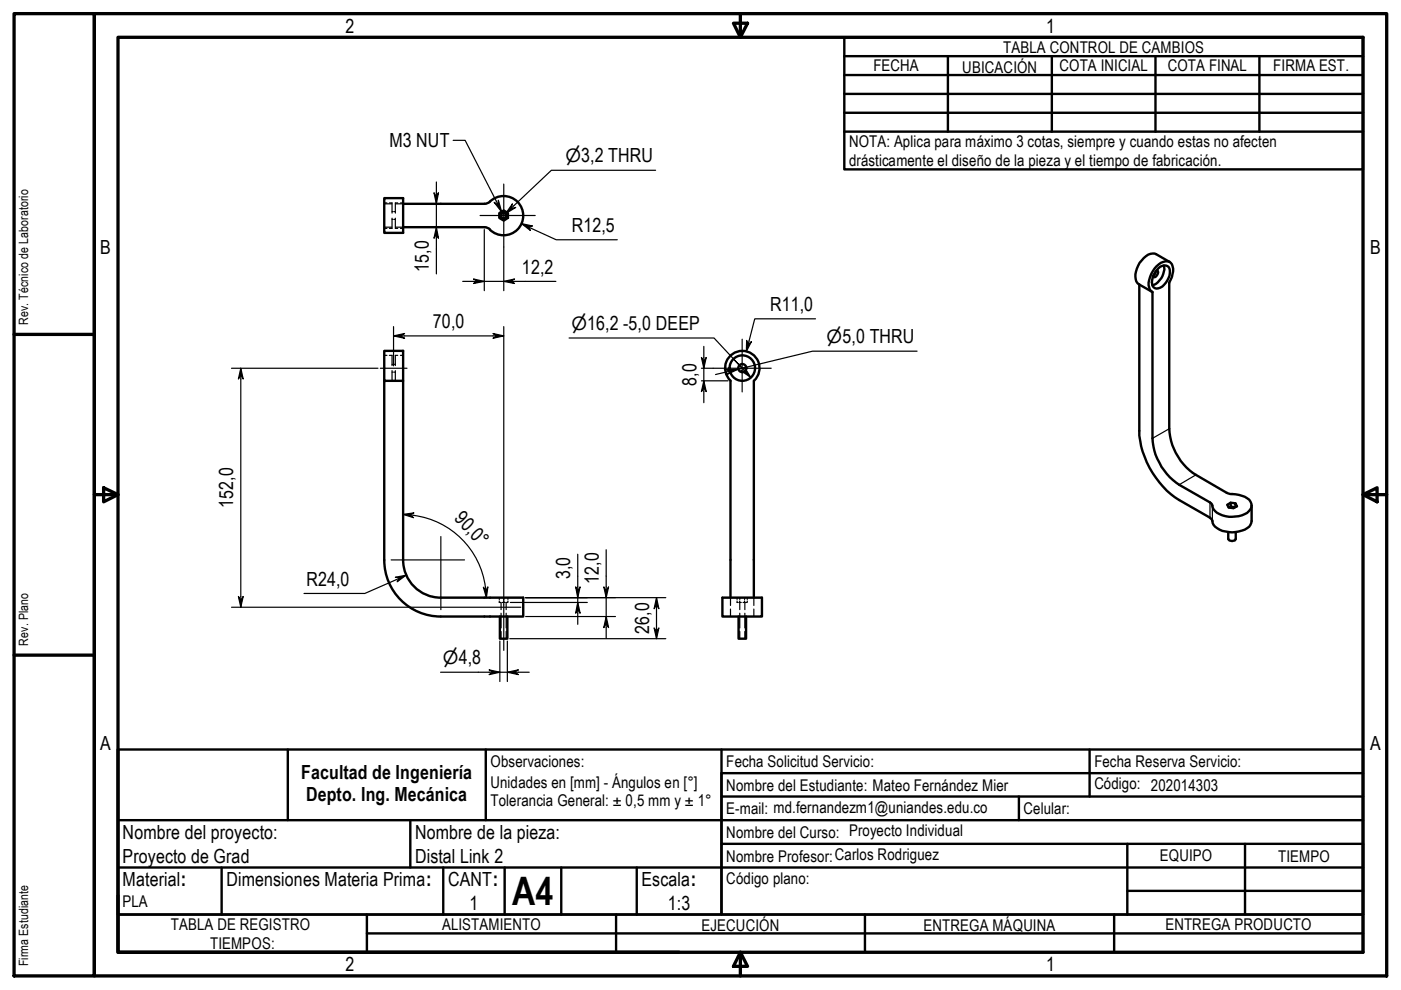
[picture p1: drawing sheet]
<svg xmlns="http://www.w3.org/2000/svg" width="297mm" height="210mm" viewBox="0 0 297 210" stroke-linecap="round" stroke-linejoin="round" font-family="sans-serif">
<!-- layer: Hidden (ISO) -->
<g fill="none" stroke="#000" stroke-width=".25">
<path d="M81.5 48.4h.5M81.5 43h.5M81.5 48.2h1.6M81.5 43.2h1.6M82.5 43h.6v2.2M83.1 46.3v2.1h-.6M83.1 44.9h.3M83.1 46.5h.3M83.6 44.9h.2M83.6 46.5h.2M83.8 46.3v2.1h.5M83.9 48.2h1.6"/>
<path d="M83.9 43.2h1.6M84.3 43h-.5v2.2M84.9 48.4h.6M84.9 43h.6M106.3 46.3a.81 .81 0 0 1-.1-1.2 .81 .81 0 0 1 1.2 0 .81 .81 0 0 1-.1 1.2M81.5 75.3h.5M82.5 75.3h.6v2.2M83.1 78.6v2.1h-.6M83.1 77.3h.3M83.1 78.9h.3M83.6 77.3h.2M83.6 78.9h.2"/>
<path d="M83.8 78.6v2.1h.5M84.3 75.3h-.5v2.2M84.9 75.3h.6M81.5 80.7h.5M84.9 80.7h.6M105.9 126.7v.4M105.9 127.4v.3h.3M106.2 127.7v1.6M106.2 130v3.1M106.2 133.9v1.5M106.8 127.4v.3h-.3M106.8 126.7v.4"/>
<path d="M106.8 127.7h.3M107.3 127.7v1.6M107.3 130v3.1M107.3 133.9v1.5M107.7 127.4v.3h-.3M107.7 126.7v.4M154.9 126.7v1.7M154.9 129.1v1.6M156.3 127.4v.3h.2M156.3 126.7v.4M156.8 127.4v.3h-.1M156.8 126.7v.4"/>
<path d="M156.8 130v3.1M156.8 133.9v1.5M157.2 127.7h-.4v1.6M157.5 127.7h.6M157.9 126.7v.4M157.9 127.4v.3M157.9 127.7v1.6M157.9 130v3.1M157.9 133.9v1.5M158.4 127.4v.3h-.2M158.4 126.7v.4M159.8 126.7v1.7"/>
<path d="M159.8 129.1v1.6"/>
</g>
<!-- layer: Visible (ISO) -->
<g fill="none" stroke="#000" stroke-width=".51">
<path d="M81.5 42h4v7.4h-4zM85.5 48.2h17.2M85.5 43.2h17.2M102.7 48.2l.6 .1 .6 .3M103.9 42.8a4.2 4.2 0 0 1 5.8 0 4.2 4.2 0 0 1 0 5.9 4.2 4.2 0 0 1-5.8 0M103.9 42.7l-.6 .4-.6 .1M105.9 45.2l.9-.6 .9 .6v1l-.9 .6-.9-.6zM245 57.5l-.1 .5-.4 .4M245.2 56.5a2.89 2.89 0 0 1 2.7-1 2.28 2.28 0 0 1 .7 2.6l-.1 .6-.6 1.2v31a12.3 12.3 0 0 0 5.7 9.8l6.5 3.8 .8 .2a5.3 5.3 0 0 1 4.2 1.6 1.73 1.73 0 0 1-.7 2.4 6.2 6.2 0 0 1-6.8-.3l-.5-.8a1.1 1.1 0 0 0-.6-1.1l-6.5-3.7a12.5 12.5 0 0 1-5.7-9.9v-31a2.58 2.58 0 0 1-.5-3.2l.6-1.2zM245.2 57.3a.85 .85 0 0 1 .2 1 .85 .85 0 0 1-.8 .5l-.2-.2M245.6 56.9a1.41 1.41 0 0 1 2.4 .1 3.9 3.9 0 0 1-2.4 4.1 1.09 1.09 0 0 1-1.4-1.2 4.3 4.3 0 0 1 1.4-3zM246.8 56.3a3.8 3.8 0 0 1-2.5 4.2"/>
<path d="M248 55.5l-2.9-1.6a2.58 2.58 0 0 0-3 1.3 4.3 4.3 0 0 0-.9 4.8l3.1 1.9M81.5 74.4h4v6.3h-4zM241.6 60.3v31a18.6 18.6 0 0 0 8.4 14.7l6.5 3.8a1.12 1.12 0 0 1 .6 1.1 3.9 3.9 0 0 0 3.4 1.9 5.2 5.2 0 0 0 4.6-1.5l.3-.8v-3.3M81.5 80.7v38a12 12 0 0 0 11.9 12h17.5v-4h-17.4a8 8 0 0 1-8-8v-38M159.8 80.7v46M159.9 80.7a3.7 3.7 0 0 0 .1-5.2 3.7 3.7 0 0 0-5.2 0 3.7 3.7 0 0 0 .1 5.2v46M260.4 112.8v1.5a.93 .93 0 0 0 1.6 0v-1.5M260.9 106.6l-.7 .4 .3 .6 1 .1 .8-.3-.4-.7v.8M260.9 107.4l-.4 .2M261 107.7h.6M261.9 106.7l-1-.1v.8l1 .1M106 130.7v4.7h1.6v-4.7"/>
<path d="M153.2 126.7h8.3v4h-8.3zM156.6 130.7v4.7h1.6v-4.7"/>
<circle cx="106.8" cy="45.7" r=".54"/>
<circle cx="157.4" cy="78" r=".86"/>
<circle cx="157.4" cy="78" r="2.7"/>
</g>
<!-- layer: Visible Narrow (ISO) -->
<path d="M247.9 90.9l-3.6 2M253.6 100.7l-3.6 2.1M256.5 106.5v3.3M257 107.2v3.3" fill="none" stroke="#000" stroke-width=".25"/>
<!-- layer: Title (ISO) -->
<g fill="none" stroke="#000" stroke-width=".51">
<path d="M179 7.9h110v28h-110zM179 19.9h110M179 15.9h110M179 11.9h110M201 11.9v16M223 11.9v16M245 11.9v16M267 11.9v16M179 23.9h110M179 27.9h110M25 158.9h264v35h-136v-30h136M25 158.9v35h128v-35"/>
<path d="M25 158.9v35M61 158.9v15M103 158.9v15M231 158.9v10M25 173.9h264M87 173.9v10M153 178.9h136v15M153 168.9h136M216 168.9v5M239 178.9v15M264 178.9v15M25 193.9h264v8h-264z"/>
<path d="M25 183.9h264M47 183.9v10M77.8 193.9v8M77.8 197.9h211.2M94 183.9v10M107 183.9v10M119 183.9v10M130.6 193.9v8M135 183.9v10M183.4 193.9v8M236.2 193.9v8M239 188.9h50"/>
</g>
<!-- layer: Border (ISO) -->
<g fill="none" stroke="#000" stroke-width=".7">
<path d="M3 2.9h17v204h-17zM20 2.9h274v204h-274zM25 7.9h264v194h-264zM155.5 4.9h3l-1.5 3zM157 2.9v5M3 70.9h17M20 104.9h5M22 103.4l3 1.5-3 1.5zM289 104.9l3-1.5v3zM289 104.9h5M3 138.9h17M25 189.9v12h119"/>
<path d="M157 201.9l1.5 3h-3zM157 201.9v5"/>
</g>
<!-- layer: Center Mark (ISO) -->
<path d="M106.8 39v13.4M101.8 45.7h11.7M151.2 78.1h12.3M157.4 71.9v11.2M82.9 118.7h15.6M93.5 113.8v15.5" fill="none" stroke="#000" stroke-width=".25"/>
<!-- layer: Symbol (ISO) -->
<path d="M96.1 29.8h2.5l7.8 15.1M139 36.1h-22.1l-9.7 9.2M104.8 42.9l.8 .6 .1-1 .7 2.4zM108.6 43.2l-.3 1 1-.2-2.1 1.3zM120.6 71.7h30.8l6.1 6.5-2-2.1M154 78.4l2.5-.1-2.3 1 .7-.7zM156.5 78.3l-4.8 1.1M157.1 78.6l1 .2-.2-.9 1.3 2.1zM157.5 78.2l1.7 1.8M158.2 77.9l-1.7 .4M194.4 74.5h-22.1l-15.8 3.8" fill="none" stroke="#000" stroke-width=".25"/>
<g fill="#000">
<path d="M104.8 42.9l.8 .6 .1-1 .7 2.4z" fill-rule="evenodd"/>
<path d="M108.6 43.2l-.3 1 1-.2-2.1 1.3z" fill-rule="evenodd"/>
<path d="M154 78.4l2.5-.1-2.3 1 .7-.7z" fill-rule="evenodd"/>
<path d="M157.1 78.6l1 .2-.2-.9 1.3 2.1z" fill-rule="evenodd"/>
</g>
<!-- layer: Dimension (ISO) -->
<g fill="none" stroke="#000" stroke-width=".25">
<path d="M92.5 38.6v19.5M90.5 43.2h2.5M90.5 48.2h2.5M92 40.9l.5 .8 .5-.8-.5 2.3zM92.5 48.2l.5 2.3-.5-.8-.5 .8zM98.1 59.7h19.8M100.4 59.2l2.3 .5-2.3 .4 .8-.4zM102.7 48.7v12.9M106.8 59.7l2.3-.5-.8 .5 .8 .4zM106.8 52.4v9.2M110.6 47.4l2.3 .5-.9 .1 .5 .9zM110.6 47.4l7.3 3.4h13"/>
<path d="M49.1 78.1h31M51.1 78.1l.5 2.3-.5-.9-.6 .9zM51.1 78.1v50.6M83.4 71.2l2.4-.5-.8 .5 .8 .5zM83.4 71.2h23.4M83.4 69.3v8.3M104.5 70.7l2.3 .5-2.3 .5 .8-.5zM106.8 69.3v58.9M148.7 75.8l.5 .8 .5-.8-.5 2.3zM148.7 78.1h2.5M149.2 73.4v12M158.3 72.2l.3 .9 .7-.7-1.1 2.1z"/>
<path d="M172.9 67.6h-12.9l-1.8 6.9M148.7 80.7h5.7M149.2 80.7l.5 2.3-.5-.7-.5 .7zM85.5 109.1l2.3-.4-.9 .5 .8 .6zM85.5 109.1l2.3 .2M87.7 109.3a17.7 17.7 0 0 1 15.4 17.4M122.5 117.5v14.9M128.5 116.6v18.8M49.1 128.7h44.2M50.5 126.5l.6 .7 .5-.7-.5 2.2zM83.8 122.4l2.3-.4-1.9 1.4 .6-.9zM86.1 122l-8.8 3.8h-12.8"/>
<path d="M93.5 128.7h13.2M102.5 124.5l.5 .8 .4-.9-.3 2.3zM106 135.9v8.6M106.9 128.7h3.5M107.6 135.9v8.6M108.1 135.4h33.1M108.2 127.7h16.3M111.4 126.7h29.8M111.4 130.7h19.1M122 124.4l.5 .9 .5-.9-.5 2.3zM122.5 127.7l.5 2.3-.5-.7-.5 .7zM128 124.4l.5 .9 .5-.9-.5 2.3z"/>
<path d="M128.5 130.7l.5 2.4-.5-.9-.5 .9zM138.7 133.1l.5 .8 .5-.8-.5 2.3zM139.2 126.7l.5 2.4-.5-.9-.5 .9zM139.2 126.7v8.7M93.4 142.5h18.8M103.7 142l2.3 .5-2.3 .5 .8-.5zM107.6 142.5l2.3-.5-.8 .5 .8 .5z"/>
</g>
<g fill="#000">
<path d="M92 40.9l.5 .8 .5-.8-.5 2.3z" fill-rule="evenodd"/>
<path d="M92.5 48.2l.5 2.3-.5-.8-.5 .8z" fill-rule="evenodd"/>
<path d="M100.4 59.2l2.3 .5-2.3 .4 .8-.4z" fill-rule="evenodd"/>
<path d="M106.8 59.7l2.3-.5-.8 .5 .8 .4z" fill-rule="evenodd"/>
<path d="M110.6 47.4l2.3 .5-.9 .1 .5 .9z" fill-rule="evenodd"/>
<path d="M51.1 78.1l.5 2.3-.5-.9-.6 .9z" fill-rule="evenodd"/>
<path d="M83.4 71.2l2.4-.5-.8 .5 .8 .5z" fill-rule="evenodd"/>
<path d="M104.5 70.7l2.3 .5-2.3 .5 .8-.5z" fill-rule="evenodd"/>
<path d="M148.7 75.8l.5 .8 .5-.8-.5 2.3z" fill-rule="evenodd"/>
<path d="M158.3 72.2l.3 .9 .7-.7-1.1 2.1z" fill-rule="evenodd"/>
<path d="M149.2 80.7l.5 2.3-.5-.7-.5 .7z" fill-rule="evenodd"/>
<path d="M85.5 109.1l2.3-.4-.9 .5 .8 .6z" fill-rule="evenodd"/>
<path d="M50.5 126.5l.6 .7 .5-.7-.5 2.2z" fill-rule="evenodd"/>
<path d="M83.8 122.4l2.3-.4-1.9 1.4 .6-.9z" fill-rule="evenodd"/>
<path d="M102.5 124.5l.5 .8 .4-.9-.3 2.3z" fill-rule="evenodd"/>
<path d="M122 124.4l.5 .9 .5-.9-.5 2.3z" fill-rule="evenodd"/>
<path d="M122.5 127.7l.5 2.3-.5-.7-.5 .7z" fill-rule="evenodd"/>
<path d="M128 124.4l.5 .9 .5-.9-.5 2.3z" fill-rule="evenodd"/>
<path d="M128.5 130.7l.5 2.4-.5-.9-.5 .9z" fill-rule="evenodd"/>
<path d="M139.2 126.7l.5 2.4-.5-.9-.5 .9z" fill-rule="evenodd"/>
<path d="M138.7 133.1l.5 .8 .5-.8-.5 2.3z" fill-rule="evenodd"/>
<path d="M103.7 142l2.3 .5-2.3 .5 .8-.5z" fill-rule="evenodd"/>
<path d="M107.6 142.5l2.3-.5-.8 .5 .8 .5z" fill-rule="evenodd"/>
</g>
<!-- layer: Centerline (ISO) -->
<path d="M80.6 78.1h5.7M106.8 128.2v9.7" fill="none" stroke="#000" stroke-width=".25"/>
<text font-size="8.3" x="108.6" y="191.9">A4</text>
<g font-size="4.1">
<text x="73.3" y="6.9">2</text>
<text x="221.8" y="6.9">1</text>
<text x="82.5" y="31.2">M3 NUT</text>
<text x="21.2" y="53.9">B</text>
<text x="121.2" y="49.2">R12,5</text>
<text x="290.5" y="53.9">B</text>
<text x="90.9" y="57.6" transform="rotate(-90 90.9 57.6)">15,0</text>
<text x="110.6" y="58.1">12,2</text>
<text x="91.8" y="69.6">70,0</text>
<text x="163.3" y="66">R11,0</text>
<text x="147.6" y="81.8" transform="rotate(-90 147.6 81.8)">8,0</text>
<text x="49.5" y="107.7" transform="rotate(-90 49.5 107.7)">152,0</text>
<text x="96.1" y="110.1" transform="rotate(45 96.1 110.1)">90,0°</text>
<text x="65" y="124.2">R24,0</text>
<text x="120.9" y="122.8" transform="rotate(-90 120.9 122.8)">3,0</text>
<text x="126.9" y="123.7" transform="rotate(-90 126.9 123.7)">12,0</text>
<text x="137.6" y="134.4" transform="rotate(-90 137.6 134.4)">26,0</text>
<text x="21.2" y="158.9">A</text>
<text x="290.5" y="158.9">A</text>
<text x="63.9" y="165.1">Facultad de Ingeniería</text>
<text x="64.9" y="169.8">Depto. Ing. Mecánica</text>
<text x="26" y="177.9">Nombre del proyecto:</text>
<text x="88" y="177.9">Nombre de la pieza:</text>
<text x="26" y="183">Proyecto de Grad</text>
<text x="88" y="182.9">Distal Link 2</text>
<text x="26" y="187.9">Material:</text>
<text x="48" y="187.9">Dimensiones Materia Prima:</text>
<text x="95" y="187.9">CANT:</text>
<text x="136" y="187.9">Escala:</text>
<text x="99.6" y="192.9">1</text>
<text x="141.6" y="192.9">1:3</text>
<text x="73.3" y="205.9">2</text>
<text x="221.8" y="205.9">1</text>
</g>
<g font-size="3.9">
<text x="119.9" y="34.3">⌀3,2 THRU</text>
<text x="121.2" y="69.9">⌀16,2 -5,0 DEEP</text>
<text x="175.3" y="72.7">⌀5,0 THRU</text>
<text x="93.9" y="140.8">⌀4,8</text>
</g>
<g font-size="3.4">
<text x="212.7" y="11.1">TABLA CONTROL DE CAMBIOS</text>
<text x="185.2" y="15.1">FECHA</text>
<text x="204" y="15.5">UBICACIÓN</text>
<text x="224.6" y="15.1">COTA INICIAL</text>
<text x="247.6" y="15.1">COTA FINAL</text>
<text x="269.9" y="15.1">FIRMA EST.</text>
<text x="180" y="31.2">NOTA: Aplica para máximo 3 cotas, siempre y cuando estas no afecten</text>
<text x="180" y="35.2">drásticamente el diseño de la pieza y el tiempo de fabricación.</text>
<text x="104" y="167.1">Unidades en [mm] - Ángulos en [°]</text>
<text x="104" y="162.7">Observaciones:</text>
<text x="154" y="167.6">Nombre del Estudiante: Mateo Fernández Mier</text>
<text x="154" y="162.7">Fecha Solicitud Servicio:</text>
<text x="232" y="167.3">Código: 202014303</text>
<text x="232" y="162.7">Fecha Reserva Servicio:</text>
<text x="104" y="170.8">Tolerancia General: ± 0,5 mm y ± 1°</text>
<text x="154" y="172.6">E-mail: md.fernandezm1@uniandes.edu.co</text>
<text x="217" y="172.6">Celular:</text>
<text x="154" y="177.6">Nombre del Curso: Proyecto Individual</text>
<text x="154" y="182.7">Nombre Profesor:Carlos Rodriguez</text>
<text x="245.9" y="182.6">EQUIPO</text>
<text x="271" y="182.7">TIEMPO</text>
<text x="154" y="187.4">Código plano:</text>
<text x="26" y="192.4">PLA</text>
<text x="36.2" y="197.2">TABLA DE REGISTRO</text>
<text x="93.7" y="197.1">ALISTAMIENTO</text>
<text x="148.7" y="197.5">EJECUCIÓN</text>
<text x="195.8" y="197.4">ENTREGA MÁQUINA</text>
<text x="247.1" y="197.1">ENTREGA PRODUCTO</text>
<text x="44.6" y="201.1">TIEMPOS:</text>
</g>
<g font-size="2.7">
<text x="6" y="68.9" transform="rotate(-90 6 68.9)">Rev. Técnico de Laboratorio</text>
<text x="6" y="136.9" transform="rotate(-90 6 136.9)">Rev. Plano</text>
<text x="6" y="204.9" transform="rotate(-90 6 204.9)">Firma Estudiante</text>
</g>
</svg>
